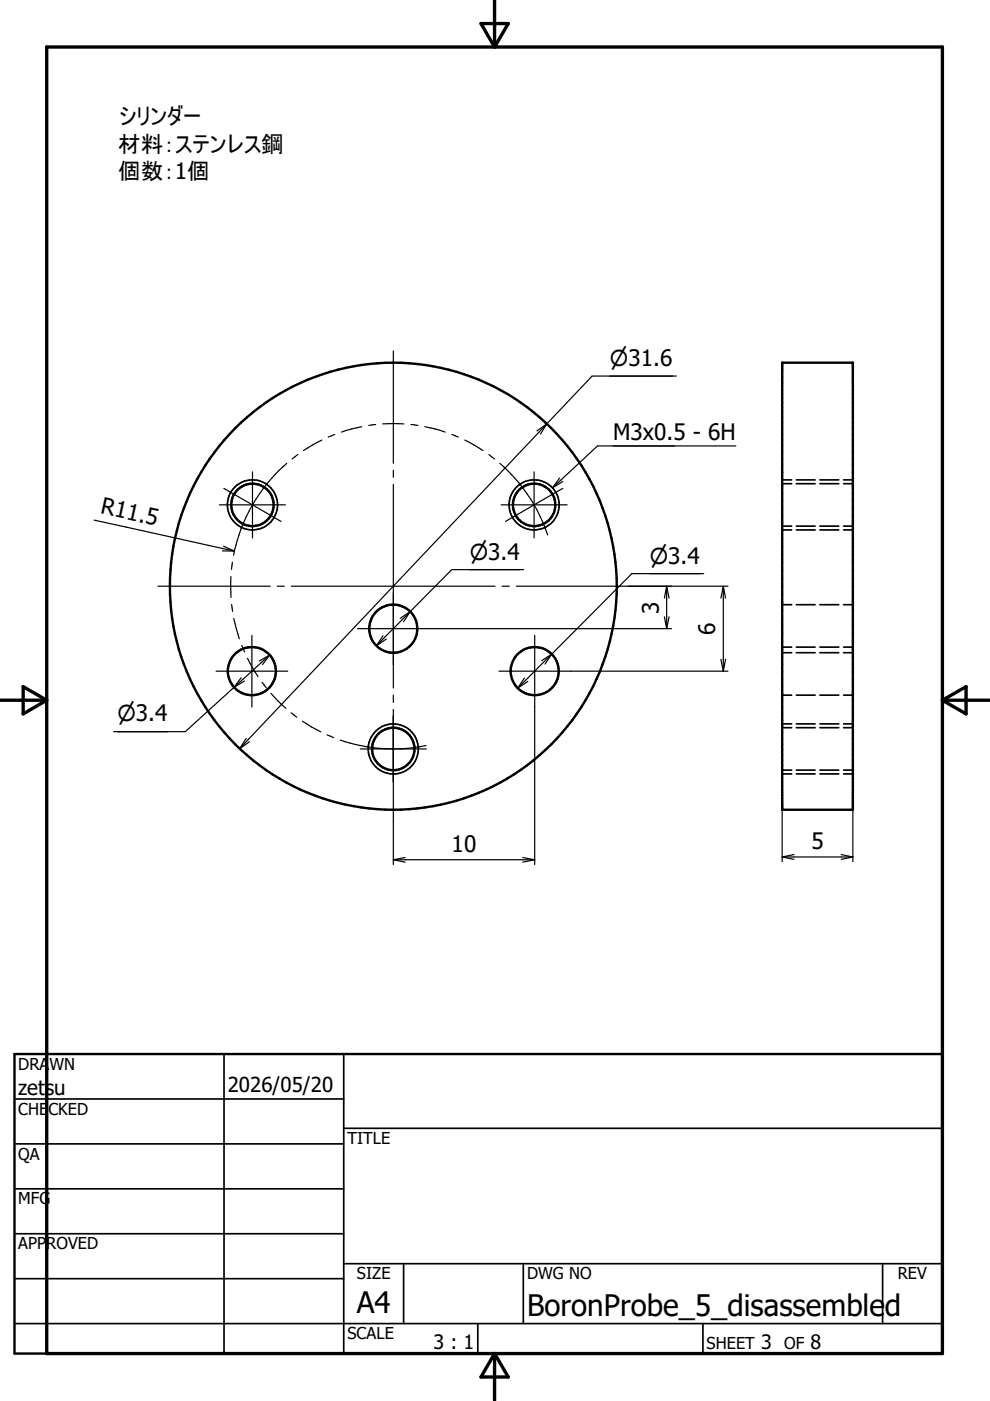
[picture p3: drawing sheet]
<svg xmlns="http://www.w3.org/2000/svg" width="210mm" height="297mm" viewBox="0 0 210 297" stroke-linecap="round" stroke-linejoin="round" font-family="sans-serif">
<g fill="none" stroke="#000" stroke-width=".51">
<path d="M165.8 76.9h15v94.8h-15zM3.1 223.5h196.7v63.5h-196.7z"/>
<circle cx="53.5" cy="107" r="4.5"/>
<circle cx="113.2" cy="107.1" r="4.5"/>
<circle cx="83.4" cy="133.3" r="5.1"/>
<circle cx="83.4" cy="124.3" r="47.4"/>
<circle cx="53.4" cy="142.3" r="5.1"/>
<circle cx="83.4" cy="158.8" r="4.5"/>
<circle cx="113.4" cy="142.3" r="5.1"/>
</g>
<g fill="none" stroke="#000" stroke-width=".36">
<path d="M165.8 102.6h2.1M165.8 111.5h2.1M165.8 101.7h2.1M165.8 112.4h2.1M168.8 102.6h4M168.8 111.5h4M168.8 101.7h4M168.8 112.4h4M173.8 102.6h4M173.8 111.5h4M173.8 101.7h4M173.8 112.4h4"/>
<path d="M178.9 102.6h1.9M178.9 111.5h1.9M178.9 101.7h1.9M178.9 112.4h1.9M165.8 128.2h2.1M165.8 138.4h2.1M165.8 137.2h2.1M168.8 128.2h4M168.8 138.4h4M168.8 137.2h4M173.8 128.2h4M173.8 138.4h4"/>
<path d="M173.8 137.2h4M178.9 128.2h1.9M178.9 138.4h1.9M178.9 137.2h1.9M165.8 154.3h2.1M165.8 147.4h2.1M165.8 153.5h2.1M168.8 154.3h4M168.8 147.4h4M168.8 153.5h4M173.8 154.3h4M173.8 147.4h4"/>
<path d="M173.8 153.5h4M178.9 154.3h1.9M178.9 147.4h1.9M178.9 153.5h1.9M165.8 164.1h2.1M165.8 163.3h2.1M168.8 164.1h4M168.8 163.3h4M173.8 164.1h4M173.8 163.3h4M178.9 164.1h1.9M178.9 163.3h1.9"/>
<path d="M3.1 233h69.8M47.5 223.5v63.5M72.9 239.2h126.9M72.9 223.5v63.5M3.1 242.5h69.8M3.1 252.1h69.8M3.1 261.6h69.8M3.1 271.1h69.8M72.9 267.9h126.9M85.6 267.9v12.7M111 267.9v12.7M187.1 267.9v12.7"/>
<path d="M3.1 280.6h196.7M101.3 280.6v6.4M149 280.6v6.4"/>
<circle cx="53.5" cy="107.1" r="5.3"/>
<circle cx="113.2" cy="107" r="5.3"/>
<circle cx="83.4" cy="158.8" r="5.3"/>
</g>
<path d="M104.9 0v10M9.9 10h189.9v277h-189.9zM102 5h5.8l-2.9 5zM-.1 148.5h10M4.9 145.6l5 2.9-5 2.9zM199.8 148.5h10M199.8 148.5l5-2.9v5.8zM104.9 287v9.9M104.9 287l2.9 5h-5.8z" fill="none" stroke="#000" stroke-width=".71"/>
<g fill="none" stroke="#000" stroke-width=".25">
<path d="M83.4 74.4v23.8M143.4 79.7h-17.9l-9.6 10.2M60.8 98.2a34.7 34.7 0 0 0-7.3 8.8M63.1 96.4l-1.2 .9M68.2 93.3l-3.9 2.2M71 92.1l-1.4 .6M76.7 90.5l-4.3 1.1M79.7 90l-1.5 .2M81.2 89.9h4.4M83.4 99.7v1.5M87.1 90l1.5 .2M90.1 90.5l4.3 1.1"/>
<path d="M95.8 92.1l1.4 .6M98.6 93.3l3.8 2.2M103.7 96.4l1.1 .9M106 98.2a35.2 35.2 0 0 1 7.2 8.8M115.9 89.9l-65.1 68.8M115.9 89.9l-1.3 2.1M115.9 89.9l-2 1.5M156 94.6h-29.3l-9.6 8.8M20 110.3l29.7 6.5M46.5 107h14M47.2 116.8h2.5M47.4 115.8l2.3 1"/>
<path d="M47.5 103.5l6 3.5M49.3 119.2l-.2 1.5M53.5 100v14M53.5 107l6.1 3.6M53.5 107a33.7 33.7 0 0 0-4 10.7M83.4 102.7v43.2M106.3 107h13.9M113.2 100v14M113.2 107l-6 3.6M113.2 107a35.5 35.5 0 0 1 2.9 6.4M118.6 101.4l-1.5 2M119.3 103.5l-6.1 3.5"/>
<path d="M119.3 102.1l-2.2 1.3M33.5 124.3h23.8M49 122.2v4.5M49.1 128.1l.2 1.5M49.6 131.1l1.1 4.3M51.3 136.8l.5 1.4M52.5 139.6l2.2 3.8M53.4 134.7v15.2M57.2 138.9l-7.6 6.8M57.2 138.9l-1.5 2M57.2 138.9l-2.2 1.3M58.8 124.3h1.5"/>
<path d="M61.8 124.3h43.2M75.8 133.3h66.6M81.2 134.8l-1.4 2.1M81.9 135.5l-2.1 1.4M84.9 131.1l2.1-1.4-1.4 2.1M106.5 124.3h1.5M109.5 124.3h44.8M111 120.8h-15.2l-16 16.1M113.4 134.7v48.6M117 138.7l-7.2 7.2M117 138.7l-1.5 2.1M117 138.7l-2.1 1.4"/>
<path d="M140.9 130.8l.5 2.5M141.4 124.3v9M141.4 124.3l.5 2.5M141.4 124.3l-.5 2.5M141.9 130.8l-.5 2.5M149.2 121.6h-15.2l-17 17.1M152.8 139.8l.6 2.5M153.4 124.3v18M153.4 124.3l.4 2.5M153.4 124.3l-.6 2.5M153.8 139.8l-.4 2.5M45.8 142.3h15.2"/>
<path d="M49.6 145.7l-10.3 9.4h-15.2M51.1 143.7l-1.5 2M51.8 144.4l-2.2 1.3M52.2 156.5l-1.4 2.2M52.9 157.3l-2.1 1.4M55.6 144.7l.9 1.2M57.4 147l3.2 3.2M61.7 151.1l1.2 1M64.1 152.9l3.9 2.3M69.3 155.8l1.4 .6M72.1 156.9a34.2 34.2 0 0 0 18.2 1.2M76.4 158.8h14"/>
<path d="M83.4 147.4v1.5M83.4 150.4v32.9M105.8 142.3h48.5M111.2 143.8l-1.4 2.1M111.9 144.5l-2.1 1.4M165.8 171.7v11M180.8 171.7v11M83.4 182.3h30M83.4 182.3l2.5 .5M85.9 181.8l-2.5 .5M110.8 181.8l2.6 .5M113.4 182.3l-2.6 .5"/>
<path d="M165.8 181.7h15M165.8 181.7l2.5 .5M168.3 181.2l-2.5 .5M178.4 181.2l2.4 .5M180.8 181.7l-2.4 .5"/>
</g>
<g font-size="6.3">
<text x="75.6" y="278.4">A4</text>
<text x="111.7" y="278.9">BoronProbe_5_disassembled</text>
</g>
<g font-size="4.8">
<text x="25.1" y="26.4">シリンダー</text>
<text x="25.1" y="32.2">材料：ステンレス鋼</text>
<text x="25.1" y="37.9">個数：1個</text>
<text x="130" y="93.3">M3x0.5 - 6H</text>
<text x="21.1" y="108.8" transform="rotate(12 21.1 108.8)">R11.5</text>
<text x="139.7" y="130.1" transform="rotate(-90 139.7 130.1)">3</text>
<text x="151.7" y="134.6" transform="rotate(-90 151.7 134.6)">6</text>
<text x="95.8" y="180.6">10</text>
<text x="172" y="180">5</text>
</g>
<g font-size="4.6">
<text x="129.3" y="77.6">⌀31.6</text>
<text x="99.6" y="118.6">⌀3.4</text>
<text x="137.8" y="119.5">⌀3.4</text>
<text x="24.9" y="153">⌀3.4</text>
</g>
<g font-size="4.4">
<text x="3.9" y="232.2">zetsu</text>
<text x="48.3" y="231.5">2026/05/20</text>
</g>
<g font-size="4.2">
<text x="91.9" y="286.1">3 : 1</text>
<text x="161.4" y="286.1">3</text>
<text x="171.9" y="286.1">8</text>
</g>
<g font-size="3.5">
<text x="3.9" y="226.8">DRAWN</text>
<text x="3.9" y="236.3">CHECKED</text>
<text x="3.9" y="245.9">QA</text>
<text x="73.7" y="242.5">TITLE</text>
<text x="3.9" y="255.4">MFG</text>
<text x="3.9" y="264.9">APPROVED</text>
<text x="75.7" y="271.3">SIZE</text>
<text x="111.7" y="271.3">DWG NO</text>
<text x="190.4" y="271.2">REV</text>
<text x="73.7" y="284">SCALE</text>
<text x="149.8" y="286.1">SHEET</text>
<text x="166.3" y="286.1">OF</text>
</g>
</svg>
